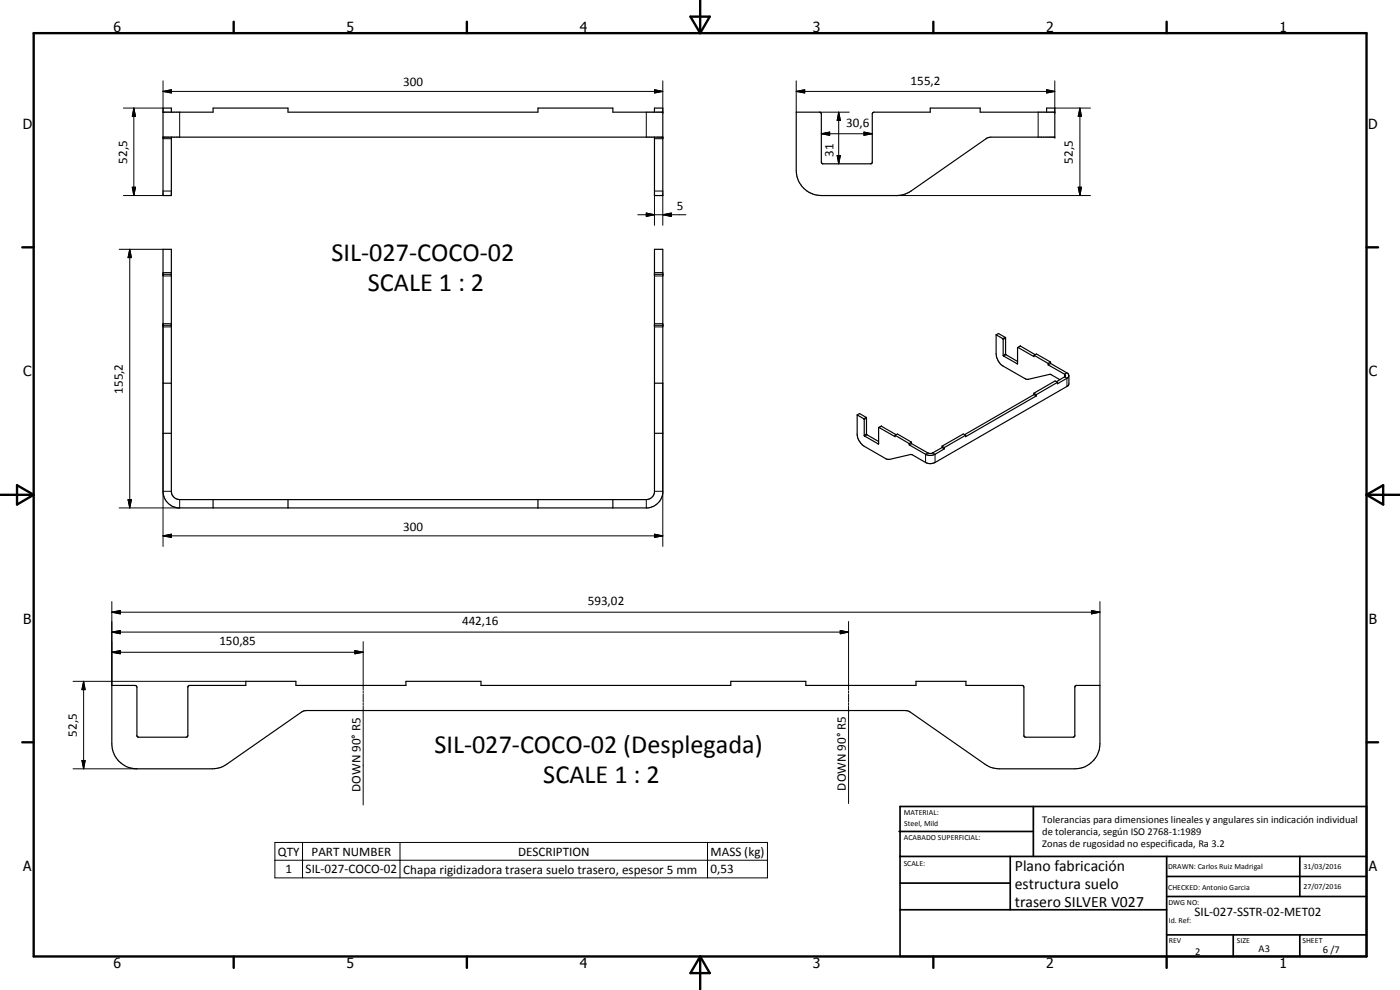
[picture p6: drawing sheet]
<svg xmlns="http://www.w3.org/2000/svg" width="420mm" height="297mm" viewBox="0 0 420 297" stroke-linecap="round" stroke-linejoin="round" font-family="sans-serif">
<g fill="none" stroke="#000" stroke-width=".35">
<path d="M48.9 33.7h15.1v-1.3h22.4v1.3h75v-1.3h22.5v1.3h15M51.4 33.7v-1.3h-2.5v26.3h2.5v-17.6M196.4 33.7v-1.3h2.5v26.3h-2.5v-17.6M314.1 33.7v-1.3h2.5v8.7h-19.2l-1.2 .3-22.8 15.9-1.7 .9-2.6 .5h-22.6a7.6 7.6 0 0 1-7.5-7.5v-17.5h7l.4 .2 .1 14.7 .3 .5h14.6l.3-.2 .1-14.7 .5-.5h16.9v-1.3h15v1.3h22.4M48.9 41.1h150M48.9 74.8h2.5v72.6a2.51 2.51 0 0 0 2.5 2.5h140.1a2.58 2.58 0 0 0 2.4-2.2v-72.9h2.5v73.2a5.1 5.1 0 0 1-4.4 4.4h-141.1a5 5 0 0 1-4.5-5zM48.9 82.3h2.5M48.9 97.6h2.5M196.4 82.3h2.5M196.4 97.6h2.5M48.9 115h2.5M196.4 115h2.5"/>
<path d="M298.9 100.5l.8-.4 2.1 1.2v5M298.9 100.5l2.1 1.1 .1 5.2 4.2 2.4M298.9 100.5v5.7a4.7 4.7 0 0 0 2.2 3.7l6.9 3.9 7.2-1.5 2.9 1.6M301.8 106.3h.1M301.9 106.3l3.5 2.2M305.4 109.1l-.1 .1M305.4 104.3v4.8M305.4 104.3l4.9 2.7v-.4M305.5 104.3l.7-.5 4.5 2.6M310.3 118.4l-20.8 12M310.3 118v.4M310.3 118l.7 .4"/>
<path d="M310.3 118.4l.7 .4M310.3 106.6l4.3 2.5M310.3 106.6l.8-.4 4.2 2.4M311 118.8l-21.2 12.2v-.4M311 118.4v.4M314.6 109.5l5.1 3v.4l-2.7 1.7M314.6 109.1v.4M315.3 109.1l4.9 2.8a.86 .86 0 0 1 .6 .8 .86 .86 0 0 1-.6 .8l-2.8 1.6v-.4M315.3 108.6l-.7 .5M315.3 109.1l-.7 .4M315.3 108.6v.5M317.4 114.7l-.8-.4-6.3 3.7"/>
<path d="M317.4 114.7l-6.4 3.7M320.8 112.7v2.4l-.4 .7-39.8 23a3.1 3.1 0 0 1-2.8 0l-4.3-2.4-6.5 1.4h-.7l-6.9-3.9a5.1 5.1 0 0 1-2.2-3.3v-6.1M48.9 130h2.5M196.4 130h2.5M257.2 124.5l.8-.4 2 1.2 .1 5.1 3.6 2.1M257.2 124.5l2.2 1.3v5l4.2 2.4 .2-4.9M263.7 128.3l.8-.5 4.4 2.6M263.8 128.3h.1M263.8 128.3l4.8 2.7v-.4M268.6 130.6l4.3 2.5M268.6 130.6l.7-.4 4.2 2.5M272.9 133.5l4.9 2.8a3.1 3.1 0 0 0 2.8 0l2.8-1.6"/>
<path d="M272.9 133.1v.4M273.5 133.1l5.3 3 .9-.1 3-1.7M273.5 132.7v.4M273.5 132.7l-.6 .4M273.5 133.1l-.6 .4M282.7 133.9l.7 .4M282.7 133.9v.4M282.7 134.3l.7 .4M283.4 134.3v.4M289.8 130.6l-.7-.4-6.4 3.7M289.8 130.6l-6.4 3.7M64 149.9v2.5"/>
<path d="M86.4 149.9v2.5M161.4 149.9v2.5M183.9 149.9v2.5M33.6 205.7h7l.4 .2 .1 15 .5 .3h14.3l.4-.2 .1-14.8 .3-.5h17.1v-1.3h15v1.3h33v-1.3h22.5v1.3h75v-1.3h22.5v1.3h33.1v-1.3h15v1.3h17l.4 .5 .1 14.8 .4 .2h14.3l.5-.3 .1-15 .4-.2h7v17.5a7.6 7.6 0 0 1-7.5 7.5h-22.7l-2.5-.4-1.8-1-22.5-15.7-1.4-.4h-179.7l-1.5 .4-22.5 15.7-1.7 1-2.6 .4h-22.6a7.5 7.5 0 0 1-7.5-7.5z"/>
</g>
<g fill="none" stroke="#000" stroke-width=".3">
<path d="M37 32.4h11.9M40.2 32.4l.5 2.5h-1zM40.2 32.4v26.3M48.9 27.4l2.5-.5v1zM48.9 27.4h150M48.9 24.3v9.4M53.9 33.7v7.4M194 33.7v7.4M196.4 26.9l2.5 .5-2.5 .5zM198.9 24.3v9.4M239 27.4l2.5-.5v1zM239 27.4h77.6"/>
<path d="M239 24.3v9.4M246 33.7h8.9M251.7 33.7l.5 2.5h-1zM251.7 33.7v15.4M259.3 39.6l2.5 .5-2.5 .5zM311.6 33.7v7.4M314.1 26.9l2.5 .5-2.5 .5zM316.6 32.4h10.7M316.6 24.3v9.4M324.1 32.4l.5 2.5h-1zM324.1 32.4v26.3M37 58.7h11.9"/>
<path d="M39.7 56.2h1l-.5 2.5zM48.9 57.3h2.5M48.9 41.6h2.5M196.4 57.3h2.5M196.4 41.6h2.5M196.4 58.7v8.9M198.9 58.7v8.9M246.5 40.1l2.5-.5v1zM246.5 40.1h15.3M251.2 46.7h1l-.5 2.4zM269.1 58.7h58.2M323.6 56.2h1l-.5 2.5z"/>
<path d="M35.8 74.8h13.1M38.9 74.8l.5 2.5h-1zM38.9 74.8v77.6M191.4 64.4h14.5M194 63.9l2.4 .5-2.4 .5zM198.9 64.4l2.6-.5v1zM48.9 81.8h2.5M48.9 82.8h2.5M48.9 98.1h2.5M51.4 97.1h-2.5v66.9M196.4 81.8h2.5M196.4 82.8h2.5"/>
<path d="M196.4 97.1h2.5M196.4 98.1h2.5M198.9 115v49M301.7 101.2l-.8 .4M301.8 101.4l-.7 .5M301.8 106.2l-.7 .4M301.9 106.4l-.7 .4M305.4 109.1h-.1M306.3 103.8l-.7 .5M320.2 111.9l-.7 .4v.8l.7 .4v2.5M259.9 125.2l-.7 .4M260 125.5l-.6 .4"/>
<path d="M260 130.2l-.6 .4M260.2 130.5l-.7 .4M263.7 133.1l-.1 .1M264.5 127.9l-.7 .4M278.5 135.9l-.7 .4v2.5M279.9 135.9l.7 .4v2.5M38.4 149.9h1l-.5 2.5zM48.9 147.4h2.5M53.9 149.9v2.5h-18.1M194 149.9v2.5M196.4 147.4h2.5M48.9 160.8l2.5-.5v.9z"/>
<path d="M48.9 160.8h150M196.4 160.3l2.5 .5-2.5 .4zM33.6 195.7l2.5-.5v1zM33.6 189.7l2.5-.5v1zM33.6 183.7l2.5-.5v1zM33.6 195.7h75.4M33.6 180.5v25.2M33.6 189.7h221.1M33.6 183.7h296.5M106.5 195.2l2.5 .5-2.5 .5zM109 192.5v14.4M252.2 189.2l2.5 .5-2.5 .5z"/>
<path d="M254.7 186.5v20.4M327.6 183.2l2.5 .5-2.5 .5zM330.1 180.5v25.2M21.9 204.4h51.9M25.1 204.4l.5 2.5h-1zM25.1 204.4v26.3M109 207.3v.6M109 208.2v2.5M109 211v.6M109 211.9v29.6M254.7 207.3v.6M254.7 208.2v2.5"/>
<path d="M254.7 211v.6M254.7 211.9v29.2M21.9 230.7h19.2M24.6 228.2h1l-.5 2.5zM82.5 252.8h147.8v10.6h-147.8zM82.5 258.1h147.8M90.8 252.8v10.6M120 252.8v10.6M212.3 252.8v10.6"/>
</g>
<g fill="#000">
<circle cx="198.9" cy="33.7" r=".18"/>
<circle cx="316.6" cy="33.7" r=".18"/>
<circle cx="198.9" cy="41.1" r=".18"/>
<circle cx="316.6" cy="41.1" r=".18"/>
<circle cx="48.9" cy="82.3" r=".18"/>
<circle cx="48.9" cy="97.6" r=".18"/>
<circle cx="51.4" cy="82.3" r=".18"/>
<circle cx="51.4" cy="97.6" r=".18"/>
<circle cx="196.4" cy="82.3" r=".18"/>
<circle cx="196.4" cy="97.6" r=".18"/>
<circle cx="198.9" cy="82.3" r=".18"/>
<circle cx="198.9" cy="97.6" r=".18"/>
</g>
<g fill="none" stroke="#000" stroke-width=".71">
<path d="M10.1 9.9h400v277.1h-400zM70.1 6.5v3.4M140.1 6.5v3.4M207.2 5h5.8l-2.9 4.9zM210.1 0v9.9M280.1 6.5v3.4M350.1 6.5v3.4M6.7 74.2h3.4M410.1 74.2h3.5M.1 148.5h10M5.1 145.6l5 2.9-5 2.9zM410.1 148.5h10"/>
<path d="M410.1 148.5l5-2.9v5.8zM6.7 222.7h3.4M410.1 222.7h3.5M70.1 287v3.4M140.1 287v3.4M210.1 287v10M210.1 287l2.9 5h-5.8zM280.1 287v3.4M350.1 287v3.4"/>
</g>
<g fill="none" stroke="#000" stroke-width=".51">
<path d="M269.8 249.5h40.3M270.1 242h140v45h-140zM270.1 257h140M303.2 257v16M310.1 242v15M350.1 257v30M390.1 257v12M270.1 265h33.1M270.1 273h80M350.1 269h60M350.1 263h60M350.1 280.5h60"/>
<path d="M370.1 280.5v6.5M390.1 280.5v6.5"/>
</g>
<g fill="#000">
<path d="M40.2 32.4l.5 2.5h-1zM48.9 27.4l2.5-.5v1zM196.4 26.9l2.5 .5-2.5 .5zM239 27.4l2.5-.5v1zM246.5 40.1l2.5-.5v1zM251.7 33.7l.5 2.5h-1zM314.1 26.9l2.5 .5-2.5 .5zM324.1 32.4l.5 2.5h-1zM39.7 56.2h1l-.5 2.5zM251.2 46.7h1l-.5 2.4zM259.3 39.6l2.5 .5-2.5 .5zM323.6 56.2h1l-.5 2.5z"/>
<path d="M38.9 74.8l.5 2.5h-1zM194 63.9l2.4 .5-2.4 .5zM198.9 64.4l2.6-.5v1zM38.4 149.9h1l-.5 2.5zM48.9 160.8l2.5-.5v.9zM196.4 160.3l2.5 .5-2.5 .4zM33.6 195.7l2.5-.5v1zM33.6 189.7l2.5-.5v1zM33.6 183.7l2.5-.5v1zM106.5 195.2l2.5 .5-2.5 .5zM252.2 189.2l2.5 .5-2.5 .5zM327.6 183.2l2.5 .5-2.5 .5z"/>
<path d="M25.1 204.4l.5 2.5h-1zM24.6 228.2h1l-.5 2.5z"/>
</g>
<g font-size="7.9">
<text x="99.5" y="78.2">SIL-027-COCO-02</text>
<text x="110.4" y="87.2">SCALE 1 : 2</text>
<text x="130.4" y="225.8">SIL-027-COCO-02 (Desplegada)</text>
<text x="163.1" y="234.8">SCALE 1 : 2</text>
</g>
<g font-size="4.7">
<text x="304.6" y="261.2">Plano fabricación</text>
<text x="304.6" y="266.6">estructura suelo</text>
<text x="304.6" y="272">trasero SILVER V027</text>
</g>
<g font-size="4.2">
<text x="34" y="9.6">6</text>
<text x="104" y="9.6">5</text>
<text x="174" y="9.6">4</text>
<text x="244" y="9.6">3</text>
<text x="314" y="9.6">2</text>
<text x="384" y="9.6">1</text>
<text x="6.8" y="38.7">D</text>
<text x="410.6" y="38.7">D</text>
<text x="7" y="112.9">C</text>
<text x="410.8" y="112.9">C</text>
<text x="7" y="187.1">B</text>
<text x="410.8" y="187.1">B</text>
<text x="7" y="261.4">A</text>
<text x="410.8" y="261.4">A</text>
<text x="34" y="290.4">6</text>
<text x="104" y="290.4">5</text>
<text x="174" y="290.4">4</text>
<text x="244" y="290.4">3</text>
<text x="314" y="290.4">2</text>
<text x="384" y="290.4">1</text>
</g>
<g font-size="3.9">
<text x="121" y="25.9">300</text>
<text x="273.3" y="25.4">155,2</text>
<text x="253.9" y="38.1">30,6</text>
<text x="250.1" y="47" transform="rotate(-90 250.1 47)">31</text>
<text x="38.1" y="49.1" transform="rotate(-90 38.1 49.1)">52,5</text>
<text x="322" y="49.1" transform="rotate(-90 322 49.1)">52,5</text>
<text x="203.1" y="62.9">5</text>
<text x="36.9" y="118.1" transform="rotate(-90 36.9 118.1)">155,2</text>
<text x="121" y="159.2">300</text>
<text x="176.4" y="181.6">593,02</text>
<text x="138.7" y="187.6">442,16</text>
<text x="65.9" y="193.6">150,85</text>
<text x="23" y="221.1" transform="rotate(-90 23 221.1)">52,5</text>
<text x="108.2" y="237.6" transform="rotate(-90 108.2 237.6)">DOWN 90° R5</text>
<text x="253.9" y="237.2" transform="rotate(-90 253.9 237.2)">DOWN 90° R5</text>
<text x="83.4" y="256.7">QTY</text>
<text x="93.5" y="256.7">PART NUMBER</text>
<text x="155.5" y="256.7">DESCRIPTION</text>
<text x="213.2" y="256.8">MASS (kg)</text>
<text x="85.7" y="262">1</text>
<text x="91.7" y="262">SIL-027-COCO-02</text>
<text x="121" y="262.1">Chapa rigidizadora trasera suelo trasero, espesor 5 mm</text>
<text x="213.2" y="262">0,53</text>
<text x="358.5" y="275">SIL-027-SSTR-02-MET02</text>
</g>
<g font-size="3.1">
<text x="312.7" y="246.8">Tolerancias para dimensiones lineales y angulares sin indicación individual</text>
<text x="312.7" y="250.4">de tolerancia, según ISO 2768-1:1989</text>
<text x="312.7" y="254">Zonas de rugosidad no especificada, Ra 3.2</text>
<text x="358.7" y="286.5">2</text>
<text x="377.7" y="285.6">A3</text>
<text x="397" y="285.9">6 /7</text>
</g>
<g font-size="2.4">
<text x="271.2" y="244.4">MATERIAL:</text>
<text x="271.3" y="252">ACABADO SUPERFICIAL:</text>
<text x="271.4" y="247.9">Steel, Mild</text>
<text x="271.2" y="259.7">SCALE:</text>
<text x="350.6" y="260.8">DRAWN: Carlos Ruiz Madrigal</text>
<text x="391.2" y="260.6">31/03/2016</text>
<text x="350.6" y="267">CHECKED: Antonio Garcia</text>
<text x="391.2" y="266.7">27/07/2016</text>
<text x="350.6" y="271.4">DWG NO:</text>
<text x="350.8" y="276.9">Id. Ref:</text>
<text x="350.8" y="282.8">REV</text>
<text x="371.2" y="282.9">SIZE</text>
<text x="390.9" y="282.9">SHEET</text>
</g>
</svg>
